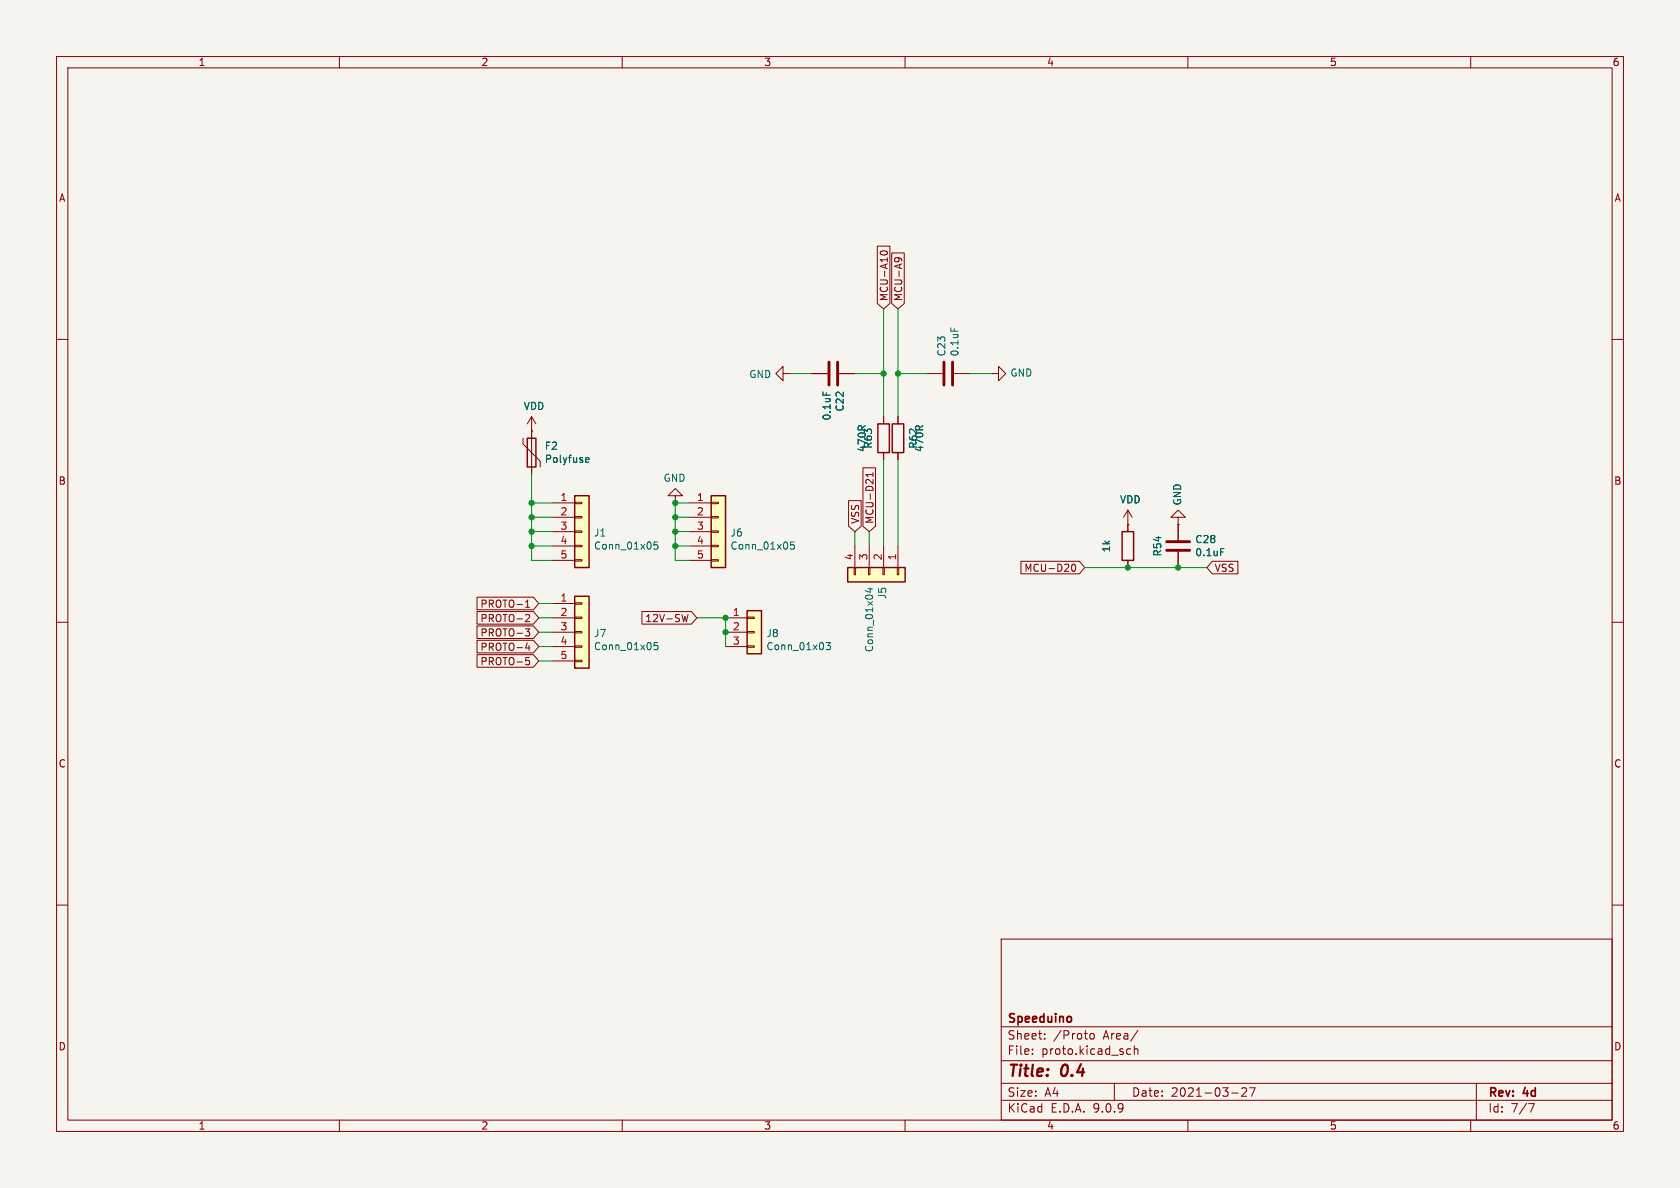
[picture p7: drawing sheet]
(kicad_sch
 (version 20250114)
 (generator "eeschema")
 (generator_version "9.0")
 (paper "A4")
 (title_block
  (title "0.4")
  (date "2021-03-27")
  (rev "4d")
  (company "Speeduino"))
 (lib_symbols
  (symbol "Connector_Generic:Conn_01x03"
   (pin_names
    (offset 1.016) (hide yes)) (exclude_from_sim no) (in_bom yes) (on_board yes)
   (property "Reference" "J" (at 0 5.08 0) (effects (font (size 1.27 1.27))))
   (property "Value" "Conn_01x03" (at 0 -5.08 0) (effects (font (size 1.27 1.27))))
   (property "Footprint" "" (at 0 0 0) (effects (font (size 1.27 1.27)) (hide yes)))
   (property "Datasheet" "~" (at 0 0 0) (effects (font (size 1.27 1.27)) (hide yes)))
   (property "Description" "Generic connector, single row, 01x03, script generated (kicad-library-utils/schlib/autogen/connector/)" (at 0 0 0) (effects (font (size 1.27 1.27)) (hide yes)))
   (symbol "Conn_01x03_1_1"
    (rectangle (start -1.27 3.81) (end 1.27 -3.81) (stroke (width 0.254) (type default)) (fill (type background)))
    (rectangle (start -1.27 2.667) (end 0 2.413) (stroke (width 0.1524) (type default)) (fill (type none)))
    (rectangle (start -1.27 0.127) (end 0 -0.127) (stroke (width 0.1524) (type default)) (fill (type none)))
    (rectangle (start -1.27 -2.413) (end 0 -2.667) (stroke (width 0.1524) (type default)) (fill (type none)))
    (pin passive line (at -5.08 2.54 0) (length 3.81) (name "Pin_1" (effects (font (size 1.27 1.27)))) (number "1" (effects (font (size 1.27 1.27)))))
    (pin passive line (at -5.08 0 0) (length 3.81) (name "Pin_2" (effects (font (size 1.27 1.27)))) (number "2" (effects (font (size 1.27 1.27)))))
    (pin passive line (at -5.08 -2.54 0) (length 3.81) (name "Pin_3" (effects (font (size 1.27 1.27)))) (number "3" (effects (font (size 1.27 1.27))))))
   (embedded_fonts no))
  (symbol "Connector_Generic:Conn_01x04"
   (pin_names
    (offset 1.016) (hide yes)) (exclude_from_sim no) (in_bom yes) (on_board yes)
   (property "Reference" "J" (at 0 5.08 0) (effects (font (size 1.27 1.27))))
   (property "Value" "Conn_01x04" (at 0 -7.62 0) (effects (font (size 1.27 1.27))))
   (property "Footprint" "" (at 0 0 0) (effects (font (size 1.27 1.27)) (hide yes)))
   (property "Datasheet" "~" (at 0 0 0) (effects (font (size 1.27 1.27)) (hide yes)))
   (property "Description" "Generic connector, single row, 01x04, script generated (kicad-library-utils/schlib/autogen/connector/)" (at 0 0 0) (effects (font (size 1.27 1.27)) (hide yes)))
   (symbol "Conn_01x04_1_1"
    (rectangle (start -1.27 3.81) (end 1.27 -6.35) (stroke (width 0.254) (type default)) (fill (type background)))
    (rectangle (start -1.27 2.667) (end 0 2.413) (stroke (width 0.1524) (type default)) (fill (type none)))
    (rectangle (start -1.27 0.127) (end 0 -0.127) (stroke (width 0.1524) (type default)) (fill (type none)))
    (rectangle (start -1.27 -2.413) (end 0 -2.667) (stroke (width 0.1524) (type default)) (fill (type none)))
    (rectangle (start -1.27 -4.953) (end 0 -5.207) (stroke (width 0.1524) (type default)) (fill (type none)))
    (pin passive line (at -5.08 2.54 0) (length 3.81) (name "Pin_1" (effects (font (size 1.27 1.27)))) (number "1" (effects (font (size 1.27 1.27)))))
    (pin passive line (at -5.08 0 0) (length 3.81) (name "Pin_2" (effects (font (size 1.27 1.27)))) (number "2" (effects (font (size 1.27 1.27)))))
    (pin passive line (at -5.08 -2.54 0) (length 3.81) (name "Pin_3" (effects (font (size 1.27 1.27)))) (number "3" (effects (font (size 1.27 1.27)))))
    (pin passive line (at -5.08 -5.08 0) (length 3.81) (name "Pin_4" (effects (font (size 1.27 1.27)))) (number "4" (effects (font (size 1.27 1.27))))))
   (embedded_fonts no))
  (symbol "Connector_Generic:Conn_01x05"
   (pin_names
    (offset 1.016) (hide yes)) (exclude_from_sim no) (in_bom yes) (on_board yes)
   (property "Reference" "J" (at 0 7.62 0) (effects (font (size 1.27 1.27))))
   (property "Value" "Conn_01x05" (at 0 -7.62 0) (effects (font (size 1.27 1.27))))
   (property "Footprint" "" (at 0 0 0) (effects (font (size 1.27 1.27)) (hide yes)))
   (property "Datasheet" "~" (at 0 0 0) (effects (font (size 1.27 1.27)) (hide yes)))
   (property "Description" "Generic connector, single row, 01x05, script generated (kicad-library-utils/schlib/autogen/connector/)" (at 0 0 0) (effects (font (size 1.27 1.27)) (hide yes)))
   (symbol "Conn_01x05_1_1"
    (rectangle (start -1.27 6.35) (end 1.27 -6.35) (stroke (width 0.254) (type default)) (fill (type background)))
    (rectangle (start -1.27 5.207) (end 0 4.953) (stroke (width 0.1524) (type default)) (fill (type none)))
    (rectangle (start -1.27 2.667) (end 0 2.413) (stroke (width 0.1524) (type default)) (fill (type none)))
    (rectangle (start -1.27 0.127) (end 0 -0.127) (stroke (width 0.1524) (type default)) (fill (type none)))
    (rectangle (start -1.27 -2.413) (end 0 -2.667) (stroke (width 0.1524) (type default)) (fill (type none)))
    (rectangle (start -1.27 -4.953) (end 0 -5.207) (stroke (width 0.1524) (type default)) (fill (type none)))
    (pin passive line (at -5.08 5.08 0) (length 3.81) (name "Pin_1" (effects (font (size 1.27 1.27)))) (number "1" (effects (font (size 1.27 1.27)))))
    (pin passive line (at -5.08 2.54 0) (length 3.81) (name "Pin_2" (effects (font (size 1.27 1.27)))) (number "2" (effects (font (size 1.27 1.27)))))
    (pin passive line (at -5.08 0 0) (length 3.81) (name "Pin_3" (effects (font (size 1.27 1.27)))) (number "3" (effects (font (size 1.27 1.27)))))
    (pin passive line (at -5.08 -2.54 0) (length 3.81) (name "Pin_4" (effects (font (size 1.27 1.27)))) (number "4" (effects (font (size 1.27 1.27)))))
    (pin passive line (at -5.08 -5.08 0) (length 3.81) (name "Pin_5" (effects (font (size 1.27 1.27)))) (number "5" (effects (font (size 1.27 1.27))))))
   (embedded_fonts no))
  (symbol "Device:C"
   (pin_numbers (hide yes))
   (pin_names
    (offset 0.254)) (exclude_from_sim no) (in_bom yes) (on_board yes)
   (property "Reference" "C" (at 0.635 2.54 0) (effects (font (size 1.27 1.27)) (justify left)))
   (property "Value" "C" (at 0.635 -2.54 0) (effects (font (size 1.27 1.27)) (justify left)))
   (property "Footprint" "" (at 0.9652 -3.81 0) (effects (font (size 1.27 1.27)) (hide yes)))
   (property "Datasheet" "~" (at 0 0 0) (effects (font (size 1.27 1.27)) (hide yes)))
   (property "Description" "Unpolarized capacitor" (at 0 0 0) (effects (font (size 1.27 1.27)) (hide yes)))
   (symbol "C_0_1"
    (polyline (pts (xy -2.032 0.762) (xy 2.032 0.762)) (stroke (width 0.508) (type default)) (fill (type none)))
    (polyline (pts (xy -2.032 -0.762) (xy 2.032 -0.762)) (stroke (width 0.508) (type default)) (fill (type none))))
   (symbol "C_1_1"
    (pin passive line (at 0 3.81 270) (length 2.794) (name "~" (effects (font (size 1.27 1.27)))) (number "1" (effects (font (size 1.27 1.27)))))
    (pin passive line (at 0 -3.81 90) (length 2.794) (name "~" (effects (font (size 1.27 1.27)))) (number "2" (effects (font (size 1.27 1.27))))))
   (embedded_fonts no))
  (symbol "Device:Polyfuse"
   (pin_numbers (hide yes))
   (pin_names
    (offset 0)) (exclude_from_sim no) (in_bom yes) (on_board yes)
   (property "Reference" "F" (at -2.54 0 90) (effects (font (size 1.27 1.27))))
   (property "Value" "Polyfuse" (at 2.54 0 90) (effects (font (size 1.27 1.27))))
   (property "Footprint" "" (at 1.27 -5.08 0) (effects (font (size 1.27 1.27)) (justify left) (hide yes)))
   (property "Datasheet" "~" (at 0 0 0) (effects (font (size 1.27 1.27)) (hide yes)))
   (property "Description" "Resettable fuse, polymeric positive temperature coefficient" (at 0 0 0) (effects (font (size 1.27 1.27)) (hide yes)))
   (symbol "Polyfuse_0_1"
    (polyline (pts (xy -1.524 2.54) (xy -1.524 1.524) (xy 1.524 -1.524) (xy 1.524 -2.54)) (stroke (width 0) (type default)) (fill (type none)))
    (rectangle (start -0.762 2.54) (end 0.762 -2.54) (stroke (width 0.254) (type default)) (fill (type none)))
    (polyline (pts (xy 0 2.54) (xy 0 -2.54)) (stroke (width 0) (type default)) (fill (type none))))
   (symbol "Polyfuse_1_1"
    (pin passive line (at 0 3.81 270) (length 1.27) (name "~" (effects (font (size 1.27 1.27)))) (number "1" (effects (font (size 1.27 1.27)))))
    (pin passive line (at 0 -3.81 90) (length 1.27) (name "~" (effects (font (size 1.27 1.27)))) (number "2" (effects (font (size 1.27 1.27))))))
   (embedded_fonts no))
  (symbol "Device:R"
   (pin_numbers (hide yes))
   (pin_names
    (offset 0)) (exclude_from_sim no) (in_bom yes) (on_board yes)
   (property "Reference" "R" (at 2.032 0 90) (effects (font (size 1.27 1.27))))
   (property "Value" "R" (at 0 0 90) (effects (font (size 1.27 1.27))))
   (property "Footprint" "" (at -1.778 0 90) (effects (font (size 1.27 1.27)) (hide yes)))
   (property "Datasheet" "~" (at 0 0 0) (effects (font (size 1.27 1.27)) (hide yes)))
   (property "Description" "Resistor" (at 0 0 0) (effects (font (size 1.27 1.27)) (hide yes)))
   (symbol "R_0_1"
    (rectangle (start -1.016 -2.54) (end 1.016 2.54) (stroke (width 0.254) (type default)) (fill (type none))))
   (symbol "R_1_1"
    (pin passive line (at 0 3.81 270) (length 1.27) (name "~" (effects (font (size 1.27 1.27)))) (number "1" (effects (font (size 1.27 1.27)))))
    (pin passive line (at 0 -3.81 90) (length 1.27) (name "~" (effects (font (size 1.27 1.27)))) (number "2" (effects (font (size 1.27 1.27))))))
   (embedded_fonts no))
  (symbol "power:GND"
   (power)
   (pin_numbers (hide yes))
   (pin_names
    (offset 0) (hide yes)) (exclude_from_sim no) (in_bom yes) (on_board yes)
   (property "Reference" "#PWR" (at 0 -6.35 0) (effects (font (size 1.27 1.27)) (hide yes)))
   (property "Value" "GND" (at 0 -3.81 0) (effects (font (size 1.27 1.27))))
   (property "Footprint" "" (at 0 0 0) (effects (font (size 1.27 1.27)) (hide yes)))
   (property "Datasheet" "" (at 0 0 0) (effects (font (size 1.27 1.27)) (hide yes)))
   (property "Description" "Power symbol creates a global label with name \"GND\" , ground" (at 0 0 0) (effects (font (size 1.27 1.27)) (hide yes)))
   (symbol "GND_0_1"
    (polyline (pts (xy 0 0) (xy 0 -1.27) (xy 1.27 -1.27) (xy 0 -2.54) (xy -1.27 -1.27) (xy 0 -1.27)) (stroke (width 0) (type default)) (fill (type none))))
   (symbol "GND_1_1"
    (pin power_in line (at 0 0 270) (length 0) (name "~" (effects (font (size 1.27 1.27)))) (number "1" (effects (font (size 1.27 1.27))))))
   (embedded_fonts no))
  (symbol "power:VDD"
   (power)
   (pin_numbers (hide yes))
   (pin_names
    (offset 0) (hide yes)) (exclude_from_sim no) (in_bom yes) (on_board yes)
   (property "Reference" "#PWR" (at 0 -3.81 0) (effects (font (size 1.27 1.27)) (hide yes)))
   (property "Value" "VDD" (at 0 3.556 0) (effects (font (size 1.27 1.27))))
   (property "Footprint" "" (at 0 0 0) (effects (font (size 1.27 1.27)) (hide yes)))
   (property "Datasheet" "" (at 0 0 0) (effects (font (size 1.27 1.27)) (hide yes)))
   (property "Description" "Power symbol creates a global label with name \"VDD\"" (at 0 0 0) (effects (font (size 1.27 1.27)) (hide yes)))
   (symbol "VDD_0_1"
    (polyline (pts (xy -0.762 1.27) (xy 0 2.54)) (stroke (width 0) (type default)) (fill (type none)))
    (polyline (pts (xy 0 2.54) (xy 0.762 1.27)) (stroke (width 0) (type default)) (fill (type none)))
    (polyline (pts (xy 0 0) (xy 0 2.54)) (stroke (width 0) (type default)) (fill (type none))))
   (symbol "VDD_1_1"
    (pin power_in line (at 0 0 90) (length 0) (name "~" (effects (font (size 1.27 1.27)))) (number "1" (effects (font (size 1.27 1.27))))))
   (embedded_fonts no)))
 (junction
  (at 119.38 91.44)
  (diameter 0)
  (color 0 0 0 0))
 (junction
  (at 93.98 96.52)
  (diameter 0)
  (color 0 0 0 0))
 (junction
  (at 119.38 93.98)
  (diameter 0)
  (color 0 0 0 0))
 (junction
  (at 128.27 111.76)
  (diameter 0)
  (color 0 0 0 0))
 (junction
  (at 119.38 96.52)
  (diameter 0)
  (color 0 0 0 0))
 (junction
  (at 93.98 93.98)
  (diameter 0)
  (color 0 0 0 0))
 (junction
  (at 93.98 91.44)
  (diameter 0)
  (color 0 0 0 0))
 (junction
  (at 208.28 100.33)
  (diameter 0)
  (color 0 0 0 0))
 (junction
  (at 199.39 100.33)
  (diameter 0)
  (color 0 0 0 0))
 (junction
  (at 158.75 66.04)
  (diameter 0)
  (color 0 0 0 0))
 (junction
  (at 128.27 109.22)
  (diameter 0)
  (color 0 0 0 0))
 (junction
  (at 119.38 88.9)
  (diameter 0)
  (color 0 0 0 0))
 (junction
  (at 156.21 66.04)
  (diameter 0)
  (color 0 0 0 0))
 (junction
  (at 93.98 88.9)
  (diameter 0)
  (color 0 0 0 0))
 (wire
  (pts (xy 119.38 88.9) (xy 119.38 91.44))
  (stroke (width 0) (type default)))
 (wire
  (pts (xy 93.98 83.82) (xy 93.98 88.9))
  (stroke (width 0) (type default)))
 (wire
  (pts (xy 171.45 66.04) (xy 175.26 66.04))
  (stroke (width 0) (type default)))
 (wire
  (pts (xy 199.39 100.33) (xy 191.77 100.33))
  (stroke (width 0) (type default)))
 (wire
  (pts (xy 119.38 99.06) (xy 121.92 99.06))
  (stroke (width 0) (type default)))
 (wire
  (pts (xy 128.27 111.76) (xy 128.27 114.3))
  (stroke (width 0) (type default)))
 (wire
  (pts (xy 95.25 116.84) (xy 97.79 116.84))
  (stroke (width 0) (type default)))
 (wire
  (pts (xy 158.75 54.61) (xy 158.75 66.04))
  (stroke (width 0) (type default)))
 (wire
  (pts (xy 119.38 93.98) (xy 121.92 93.98))
  (stroke (width 0) (type default)))
 (wire
  (pts (xy 119.38 93.98) (xy 119.38 96.52))
  (stroke (width 0) (type default)))
 (wire
  (pts (xy 119.38 88.9) (xy 121.92 88.9))
  (stroke (width 0) (type default)))
 (wire
  (pts (xy 93.98 96.52) (xy 93.98 99.06))
  (stroke (width 0) (type default)))
 (wire
  (pts (xy 97.79 96.52) (xy 93.98 96.52))
  (stroke (width 0) (type default)))
 (wire
  (pts (xy 143.51 66.04) (xy 139.7 66.04))
  (stroke (width 0) (type default)))
 (wire
  (pts (xy 163.83 66.04) (xy 158.75 66.04))
  (stroke (width 0) (type default)))
 (wire
  (pts (xy 153.67 93.98) (xy 153.67 96.52))
  (stroke (width 0) (type default)))
 (wire
  (pts (xy 93.98 93.98) (xy 97.79 93.98))
  (stroke (width 0) (type default)))
 (wire
  (pts (xy 119.38 96.52) (xy 121.92 96.52))
  (stroke (width 0) (type default)))
 (wire
  (pts (xy 93.98 91.44) (xy 93.98 93.98))
  (stroke (width 0) (type default)))
 (wire
  (pts (xy 97.79 114.3) (xy 95.25 114.3))
  (stroke (width 0) (type default)))
 (wire
  (pts (xy 119.38 96.52) (xy 119.38 99.06))
  (stroke (width 0) (type default)))
 (wire
  (pts (xy 156.21 81.28) (xy 156.21 96.52))
  (stroke (width 0) (type default)))
 (wire
  (pts (xy 156.21 54.61) (xy 156.21 66.04))
  (stroke (width 0) (type default)))
 (wire
  (pts (xy 213.36 100.33) (xy 208.28 100.33))
  (stroke (width 0) (type default)))
 (wire
  (pts (xy 93.98 96.52) (xy 93.98 93.98))
  (stroke (width 0) (type default)))
 (wire
  (pts (xy 151.13 93.98) (xy 151.13 96.52))
  (stroke (width 0) (type default)))
 (wire
  (pts (xy 97.79 91.44) (xy 93.98 91.44))
  (stroke (width 0) (type default)))
 (wire
  (pts (xy 97.79 99.06) (xy 93.98 99.06))
  (stroke (width 0) (type default)))
 (wire
  (pts (xy 95.25 111.76) (xy 97.79 111.76))
  (stroke (width 0) (type default)))
 (wire
  (pts (xy 93.98 88.9) (xy 93.98 91.44))
  (stroke (width 0) (type default)))
 (wire
  (pts (xy 208.28 100.33) (xy 199.39 100.33))
  (stroke (width 0) (type default)))
 (wire
  (pts (xy 151.13 66.04) (xy 156.21 66.04))
  (stroke (width 0) (type default)))
 (wire
  (pts (xy 119.38 91.44) (xy 119.38 93.98))
  (stroke (width 0) (type default)))
 (wire
  (pts (xy 119.38 91.44) (xy 121.92 91.44))
  (stroke (width 0) (type default)))
 (wire
  (pts (xy 97.79 109.22) (xy 95.25 109.22))
  (stroke (width 0) (type default)))
 (wire
  (pts (xy 128.27 109.22) (xy 128.27 111.76))
  (stroke (width 0) (type default)))
 (wire
  (pts (xy 156.21 66.04) (xy 156.21 73.66))
  (stroke (width 0) (type default)))
 (wire
  (pts (xy 158.75 66.04) (xy 158.75 73.66))
  (stroke (width 0) (type default)))
 (wire
  (pts (xy 158.75 81.28) (xy 158.75 96.52))
  (stroke (width 0) (type default)))
 (wire
  (pts (xy 97.79 88.9) (xy 93.98 88.9))
  (stroke (width 0) (type default)))
 (wire
  (pts (xy 123.19 109.22) (xy 128.27 109.22))
  (stroke (width 0) (type default)))
 (wire
  (pts (xy 95.25 106.68) (xy 97.79 106.68))
  (stroke (width 0) (type default)))
 (global_label "PROTO-3"
  (shape input)
  (at 95.25 111.76 180)
  (effects (font (size 1.27 1.27)) (justify right))
  (property "Intersheetrefs" "${INTERSHEET_REFS}" (at 95.25 111.76 0) (effects (font (size 1.27 1.27)) (hide yes))))
 (global_label "MCU-D21"
  (shape input)
  (at 153.67 93.98 90)
  (effects (font (size 1.27 1.27)) (justify left))
  (property "Intersheetrefs" "${INTERSHEET_REFS}" (at 153.67 93.98 0) (effects (font (size 1.27 1.27)) (hide yes))))
 (global_label "VSS"
  (shape input)
  (at 151.13 93.98 90)
  (effects (font (size 1.27 1.27)) (justify left))
  (property "Intersheetrefs" "${INTERSHEET_REFS}" (at 151.13 93.98 0) (effects (font (size 1.27 1.27)) (hide yes))))
 (global_label "PROTO-5"
  (shape input)
  (at 95.25 116.84 180)
  (effects (font (size 1.27 1.27)) (justify right))
  (property "Intersheetrefs" "${INTERSHEET_REFS}" (at 95.25 116.84 0) (effects (font (size 1.27 1.27)) (hide yes))))
 (global_label "PROTO-1"
  (shape input)
  (at 95.25 106.68 180)
  (effects (font (size 1.27 1.27)) (justify right))
  (property "Intersheetrefs" "${INTERSHEET_REFS}" (at 95.25 106.68 0) (effects (font (size 1.27 1.27)) (hide yes))))
 (global_label "VSS"
  (shape input)
  (at 213.36 100.33 0)
  (effects (font (size 1.27 1.27)) (justify left))
  (property "Intersheetrefs" "${INTERSHEET_REFS}" (at 213.36 100.33 0) (effects (font (size 1.27 1.27)) (hide yes))))
 (global_label "12V-SW"
  (shape input)
  (at 123.19 109.22 180)
  (effects (font (size 1.27 1.27)) (justify right))
  (property "Intersheetrefs" "${INTERSHEET_REFS}" (at 123.19 109.22 0) (effects (font (size 1.27 1.27)) (hide yes))))
 (global_label "MCU-A10"
  (shape input)
  (at 156.21 54.61 90)
  (effects (font (size 1.27 1.27)) (justify left))
  (property "Intersheetrefs" "${INTERSHEET_REFS}" (at 156.21 54.61 0) (effects (font (size 1.27 1.27)) (hide yes))))
 (global_label "PROTO-2"
  (shape input)
  (at 95.25 109.22 180)
  (effects (font (size 1.27 1.27)) (justify right))
  (property "Intersheetrefs" "${INTERSHEET_REFS}" (at 95.25 109.22 0) (effects (font (size 1.27 1.27)) (hide yes))))
 (global_label "MCU-D20"
  (shape input)
  (at 191.77 100.33 180)
  (effects (font (size 1.27 1.27)) (justify right))
  (property "Intersheetrefs" "${INTERSHEET_REFS}" (at 191.77 100.33 0) (effects (font (size 1.27 1.27)) (hide yes))))
 (global_label "MCU-A9"
  (shape input)
  (at 158.75 54.61 90)
  (effects (font (size 1.27 1.27)) (justify left))
  (property "Intersheetrefs" "${INTERSHEET_REFS}" (at 158.75 54.61 0) (effects (font (size 1.27 1.27)) (hide yes))))
 (global_label "PROTO-4"
  (shape input)
  (at 95.25 114.3 180)
  (effects (font (size 1.27 1.27)) (justify right))
  (property "Intersheetrefs" "${INTERSHEET_REFS}" (at 95.25 114.3 0) (effects (font (size 1.27 1.27)) (hide yes))))
 (symbol
  (lib_id "Connector_Generic:Conn_01x05")
  (at 102.87 93.98 0)
  (unit 1)
  (exclude_from_sim no)
  (in_bom yes)
  (on_board yes)
  (dnp no)
  (property "Reference" "J1" (at 104.902 94.1832 0) (effects (font (size 1.27 1.27)) (justify left)))
  (property "Value" "Conn_01x05" (at 104.902 96.4946 0) (effects (font (size 1.27 1.27)) (justify left)))
  (property "Footprint" "Connector_PinHeader_2.54mm:PinHeader_1x05_P2.54mm_Vertical" (at 102.87 93.98 0) (effects (font (size 1.27 1.27)) (hide yes)))
  (property "Datasheet" "~" (at 102.87 93.98 0) (effects (font (size 1.27 1.27)) (hide yes)))
  (property "Description" "" (at 102.87 93.98 0) (effects (font (size 1.27 1.27))))
  (pin "1")
  (pin "2")
  (pin "3")
  (pin "4")
  (pin "5")
  (instances (project "v0.4.4d" (path "" (reference "J1") (unit 1)))))
 (symbol
  (lib_id "Connector_Generic:Conn_01x05")
  (at 127 93.98 0)
  (unit 1)
  (exclude_from_sim no)
  (in_bom yes)
  (on_board yes)
  (dnp no)
  (property "Reference" "J6" (at 129.032 94.1832 0) (effects (font (size 1.27 1.27)) (justify left)))
  (property "Value" "Conn_01x05" (at 129.032 96.4946 0) (effects (font (size 1.27 1.27)) (justify left)))
  (property "Footprint" "Connector_PinHeader_2.54mm:PinHeader_1x05_P2.54mm_Vertical" (at 127 93.98 0) (effects (font (size 1.27 1.27)) (hide yes)))
  (property "Datasheet" "~" (at 127 93.98 0) (effects (font (size 1.27 1.27)) (hide yes)))
  (property "Description" "" (at 127 93.98 0) (effects (font (size 1.27 1.27))))
  (pin "1")
  (pin "2")
  (pin "3")
  (pin "4")
  (pin "5")
  (instances (project "v0.4.4d" (path "" (reference "J6") (unit 1)))))
 (symbol
  (lib_id "power:GND")
  (at 119.38 88.9 180)
  (unit 1)
  (exclude_from_sim no)
  (in_bom yes)
  (on_board yes)
  (dnp no)
  (property "Reference" "#PWR072" (at 119.38 82.55 0) (effects (font (size 1.27 1.27)) (hide yes)))
  (property "Value" "GND" (at 119.253 84.5058 0) (effects (font (size 1.27 1.27))))
  (property "Footprint" "" (at 119.38 88.9 0) (effects (font (size 1.27 1.27)) (hide yes)))
  (property "Datasheet" "" (at 119.38 88.9 0) (effects (font (size 1.27 1.27)) (hide yes)))
  (property "Description" "" (at 119.38 88.9 0) (effects (font (size 1.27 1.27))))
  (pin "1")
  (instances (project "v0.4.4d" (path "" (reference "#PWR072") (unit 1)))))
 (symbol
  (lib_id "Connector_Generic:Conn_01x04")
  (at 156.21 101.6 270)
  (unit 1)
  (exclude_from_sim no)
  (in_bom yes)
  (on_board yes)
  (dnp no)
  (property "Reference" "J5" (at 156.0068 103.632 0) (effects (font (size 1.27 1.27)) (justify left)))
  (property "Value" "Conn_01x04" (at 153.6954 103.632 0) (effects (font (size 1.27 1.27)) (justify left)))
  (property "Footprint" "Connector_PinHeader_2.54mm:PinHeader_1x04_P2.54mm_Vertical" (at 156.21 101.6 0) (effects (font (size 1.27 1.27)) (hide yes)))
  (property "Datasheet" "~" (at 156.21 101.6 0) (effects (font (size 1.27 1.27)) (hide yes)))
  (property "Description" "" (at 156.21 101.6 0) (effects (font (size 1.27 1.27))))
  (pin "1")
  (pin "2")
  (pin "3")
  (pin "4")
  (instances (project "v0.4.4d" (path "" (reference "J5") (unit 1)))))
 (symbol
  (lib_id "Device:R")
  (at 158.75 77.47 0)
  (unit 1)
  (exclude_from_sim no)
  (in_bom yes)
  (on_board yes)
  (dnp no)
  (property "Reference" "R63" (at 153.4922 77.47 90) (effects (font (size 1.27 1.27))))
  (property "Value" "470R" (at 162.56 77.47 90) (effects (font (size 1.27 1.27))))
  (property "Footprint" "Resistor_SMD:R_0805_2012Metric" (at 156.972 77.47 90) (effects (font (size 1.27 1.27)) (hide yes)))
  (property "Datasheet" "~" (at 158.75 77.47 0) (effects (font (size 1.27 1.27)) (hide yes)))
  (property "Description" "" (at 158.75 77.47 0) (effects (font (size 1.27 1.27))))
  (property "Manufacturer_Name" "Panasonic" (at 0 154.94 0) (effects (font (size 1.27 1.27)) (hide yes)))
  (property "Manufacturer_Part_Number" "ERJ-6ENF4700V" (at 0 154.94 0) (effects (font (size 1.27 1.27)) (hide yes)))
  (property "URL" "https://www.digikey.com/product-detail/en/panasonic-electronic-components/ERJ-6ENF4700V/P470CCT-ND/1746871" (at 0 154.94 0) (effects (font (size 1.27 1.27)) (hide yes)))
  (property "Digikey Part Number" "P470CCT-ND" (at 0 154.94 0) (effects (font (size 1.27 1.27)) (hide yes)))
  (pin "1")
  (pin "2")
  (instances (project "v0.4.4d" (path "" (reference "R?") (unit 1)) (path "" (reference "R63") (unit 1)))))
 (symbol
  (lib_id "Device:C")
  (at 167.64 66.04 90)
  (unit 1)
  (exclude_from_sim no)
  (in_bom yes)
  (on_board yes)
  (dnp no)
  (property "Reference" "C23" (at 166.4716 63.119 0) (effects (font (size 1.27 1.27)) (justify left)))
  (property "Value" "0.1uF" (at 168.783 63.119 0) (effects (font (size 1.27 1.27)) (justify left)))
  (property "Footprint" "Capacitor_SMD:C_0805_2012Metric" (at 171.45 65.0748 0) (effects (font (size 1.27 1.27)) (hide yes)))
  (property "Datasheet" "~" (at 167.64 66.04 0) (effects (font (size 1.27 1.27)) (hide yes)))
  (property "Description" "" (at 167.64 66.04 0) (effects (font (size 1.27 1.27))))
  (property "Digikey Part Number" "311-1140-1-ND" (at 233.68 233.68 0) (effects (font (size 1.27 1.27)) (hide yes)))
  (property "Manufacturer_Name" "Yageo" (at 233.68 233.68 0) (effects (font (size 1.27 1.27)) (hide yes)))
  (property "Manufacturer_Part_Number" "CC0805KRX7R9BB104" (at 233.68 233.68 0) (effects (font (size 1.27 1.27)) (hide yes)))
  (property "URL" "https://www.digikey.com.au/product-detail/en/yageo/CC0805KRX7R9BB104/311-1140-1-ND/303050" (at 233.68 233.68 0) (effects (font (size 1.27 1.27)) (hide yes)))
  (pin "1")
  (pin "2")
  (instances (project "v0.4.4d" (path "" (reference "C?") (unit 1)) (path "" (reference "C23") (unit 1)))))
 (symbol
  (lib_id "Device:R")
  (at 156.21 77.47 180)
  (unit 1)
  (exclude_from_sim no)
  (in_bom yes)
  (on_board yes)
  (dnp no)
  (property "Reference" "R62" (at 161.4678 77.47 90) (effects (font (size 1.27 1.27))))
  (property "Value" "470R" (at 152.4 77.47 90) (effects (font (size 1.27 1.27))))
  (property "Footprint" "Resistor_SMD:R_0805_2012Metric" (at 157.988 77.47 90) (effects (font (size 1.27 1.27)) (hide yes)))
  (property "Datasheet" "~" (at 156.21 77.47 0) (effects (font (size 1.27 1.27)) (hide yes)))
  (property "Description" "" (at 156.21 77.47 0) (effects (font (size 1.27 1.27))))
  (property "Manufacturer_Name" "Panasonic" (at 312.42 0 0) (effects (font (size 1.27 1.27)) (hide yes)))
  (property "Manufacturer_Part_Number" "ERJ-6ENF4700V" (at 312.42 0 0) (effects (font (size 1.27 1.27)) (hide yes)))
  (property "URL" "https://www.digikey.com/product-detail/en/panasonic-electronic-components/ERJ-6ENF4700V/P470CCT-ND/1746871" (at 312.42 0 0) (effects (font (size 1.27 1.27)) (hide yes)))
  (property "Digikey Part Number" "P470CCT-ND" (at 312.42 0 0) (effects (font (size 1.27 1.27)) (hide yes)))
  (pin "1")
  (pin "2")
  (instances (project "v0.4.4d" (path "" (reference "R?") (unit 1)) (path "" (reference "R62") (unit 1)))))
 (symbol
  (lib_id "Device:C")
  (at 147.32 66.04 270)
  (unit 1)
  (exclude_from_sim no)
  (in_bom yes)
  (on_board yes)
  (dnp no)
  (property "Reference" "C22" (at 148.4884 68.961 0) (effects (font (size 1.27 1.27)) (justify left)))
  (property "Value" "0.1uF" (at 146.177 68.961 0) (effects (font (size 1.27 1.27)) (justify left)))
  (property "Footprint" "Capacitor_SMD:C_0805_2012Metric" (at 143.51 67.0052 0) (effects (font (size 1.27 1.27)) (hide yes)))
  (property "Datasheet" "~" (at 147.32 66.04 0) (effects (font (size 1.27 1.27)) (hide yes)))
  (property "Description" "" (at 147.32 66.04 0) (effects (font (size 1.27 1.27))))
  (property "Digikey Part Number" "311-1140-1-ND" (at 81.28 -81.28 0) (effects (font (size 1.27 1.27)) (hide yes)))
  (property "Manufacturer_Name" "Yageo" (at 81.28 -81.28 0) (effects (font (size 1.27 1.27)) (hide yes)))
  (property "Manufacturer_Part_Number" "CC0805KRX7R9BB104" (at 81.28 -81.28 0) (effects (font (size 1.27 1.27)) (hide yes)))
  (property "URL" "https://www.digikey.com.au/product-detail/en/yageo/CC0805KRX7R9BB104/311-1140-1-ND/303050" (at 81.28 -81.28 0) (effects (font (size 1.27 1.27)) (hide yes)))
  (pin "1")
  (pin "2")
  (instances (project "v0.4.4d" (path "" (reference "C?") (unit 1)) (path "" (reference "C22") (unit 1)))))
 (symbol
  (lib_id "power:GND")
  (at 139.7 66.04 270)
  (unit 1)
  (exclude_from_sim no)
  (in_bom yes)
  (on_board yes)
  (dnp no)
  (property "Reference" "#PWR073" (at 133.35 66.04 0) (effects (font (size 1.27 1.27)) (hide yes)))
  (property "Value" "GND" (at 136.4488 66.167 90) (effects (font (size 1.27 1.27)) (justify right)))
  (property "Footprint" "" (at 139.7 66.04 0) (effects (font (size 1.27 1.27)) (hide yes)))
  (property "Datasheet" "" (at 139.7 66.04 0) (effects (font (size 1.27 1.27)) (hide yes)))
  (property "Description" "" (at 139.7 66.04 0) (effects (font (size 1.27 1.27))))
  (pin "1")
  (instances (project "v0.4.4d" (path "" (reference "#PWR073") (unit 1)))))
 (symbol
  (lib_id "power:GND")
  (at 175.26 66.04 90)
  (unit 1)
  (exclude_from_sim no)
  (in_bom yes)
  (on_board yes)
  (dnp no)
  (property "Reference" "#PWR074" (at 181.61 66.04 0) (effects (font (size 1.27 1.27)) (hide yes)))
  (property "Value" "GND" (at 178.5112 65.913 90) (effects (font (size 1.27 1.27)) (justify right)))
  (property "Footprint" "" (at 175.26 66.04 0) (effects (font (size 1.27 1.27)) (hide yes)))
  (property "Datasheet" "" (at 175.26 66.04 0) (effects (font (size 1.27 1.27)) (hide yes)))
  (property "Description" "" (at 175.26 66.04 0) (effects (font (size 1.27 1.27))))
  (pin "1")
  (instances (project "v0.4.4d" (path "" (reference "#PWR074") (unit 1)))))
 (symbol
  (lib_id "Connector_Generic:Conn_01x05")
  (at 102.87 111.76 0)
  (unit 1)
  (exclude_from_sim no)
  (in_bom yes)
  (on_board yes)
  (dnp no)
  (property "Reference" "J7" (at 104.902 111.9632 0) (effects (font (size 1.27 1.27)) (justify left)))
  (property "Value" "Conn_01x05" (at 104.902 114.2746 0) (effects (font (size 1.27 1.27)) (justify left)))
  (property "Footprint" "Connector_PinHeader_2.54mm:PinHeader_1x05_P2.54mm_Vertical" (at 102.87 111.76 0) (effects (font (size 1.27 1.27)) (hide yes)))
  (property "Datasheet" "~" (at 102.87 111.76 0) (effects (font (size 1.27 1.27)) (hide yes)))
  (property "Description" "" (at 102.87 111.76 0) (effects (font (size 1.27 1.27))))
  (pin "1")
  (pin "2")
  (pin "3")
  (pin "4")
  (pin "5")
  (instances (project "v0.4.4d" (path "" (reference "J7") (unit 1)))))
 (symbol
  (lib_id "Connector_Generic:Conn_01x03")
  (at 133.35 111.76 0)
  (unit 1)
  (exclude_from_sim no)
  (in_bom yes)
  (on_board yes)
  (dnp no)
  (property "Reference" "J8" (at 135.382 111.9632 0) (effects (font (size 1.27 1.27)) (justify left)))
  (property "Value" "Conn_01x03" (at 135.382 114.2746 0) (effects (font (size 1.27 1.27)) (justify left)))
  (property "Footprint" "Connector_PinHeader_2.54mm:PinHeader_1x03_P2.54mm_Vertical" (at 133.35 111.76 0) (effects (font (size 1.27 1.27)) (hide yes)))
  (property "Datasheet" "~" (at 133.35 111.76 0) (effects (font (size 1.27 1.27)) (hide yes)))
  (property "Description" "" (at 133.35 111.76 0) (effects (font (size 1.27 1.27))))
  (property "Spice_Primitive" "J" (at 133.35 111.76 0) (effects (font (size 1.27 1.27)) (hide yes)))
  (property "Spice_Model" "Conn_01x03" (at 133.35 111.76 0) (effects (font (size 1.27 1.27)) (hide yes)))
  (property "Spice_Netlist_Enabled" "Y" (at 133.35 111.76 0) (effects (font (size 1.27 1.27)) (hide yes)))
  (pin "1")
  (pin "2")
  (pin "3")
  (instances (project "v0.4.4d" (path "" (reference "J8") (unit 1)))))
 (symbol
  (lib_id "Device:Polyfuse")
  (at 93.98 80.01 0)
  (unit 1)
  (exclude_from_sim no)
  (in_bom yes)
  (on_board yes)
  (dnp no)
  (property "Reference" "F2" (at 96.2152 78.8416 0) (effects (font (size 1.27 1.27)) (justify left)))
  (property "Value" "Polyfuse" (at 96.2152 81.153 0) (effects (font (size 1.27 1.27)) (justify left)))
  (property "Footprint" "Fuse:Fuse_1812_4532Metric" (at 95.25 85.09 0) (effects (font (size 1.27 1.27)) (justify left) (hide yes)))
  (property "Datasheet" "~" (at 93.98 80.01 0) (effects (font (size 1.27 1.27)) (hide yes)))
  (property "Description" "" (at 93.98 80.01 0) (effects (font (size 1.27 1.27))))
  (property "Digikey Part Number" "507-1361-1-ND" (at 0 160.02 0) (effects (font (size 1.27 1.27)) (hide yes)))
  (property "Manufacturer_Name" "Bel Fuse" (at 0 160.02 0) (effects (font (size 1.27 1.27)) (hide yes)))
  (property "Manufacturer_Part_Number" "0ZCC0050FF2C" (at 0 160.02 0) (effects (font (size 1.27 1.27)) (hide yes)))
  (property "URL" "https://www.digikey.com.au/product-detail/en/bel-fuse-inc/0ZCC0050FF2C/507-1361-1-ND/1560228" (at 0 160.02 0) (effects (font (size 1.27 1.27)) (hide yes)))
  (pin "1")
  (pin "2")
  (instances (project "v0.4.4d" (path "" (reference "F2") (unit 1)))))
 (symbol
  (lib_id "power:VDD")
  (at 93.98 76.2 0)
  (unit 1)
  (exclude_from_sim no)
  (in_bom yes)
  (on_board yes)
  (dnp no)
  (property "Reference" "#PWR0120" (at 93.98 80.01 0) (effects (font (size 1.27 1.27)) (hide yes)))
  (property "Value" "VDD" (at 94.4118 71.8058 0) (effects (font (size 1.27 1.27))))
  (property "Footprint" "" (at 93.98 76.2 0) (effects (font (size 1.27 1.27)) (hide yes)))
  (property "Datasheet" "" (at 93.98 76.2 0) (effects (font (size 1.27 1.27)) (hide yes)))
  (property "Description" "" (at 93.98 76.2 0) (effects (font (size 1.27 1.27))))
  (pin "1")
  (instances (project "v0.4.4d" (path "" (reference "#PWR0120") (unit 1)))))
 (symbol
  (lib_id "Device:R")
  (at 199.39 96.52 180)
  (unit 1)
  (exclude_from_sim no)
  (in_bom yes)
  (on_board yes)
  (dnp no)
  (property "Reference" "R54" (at 204.6478 96.52 90) (effects (font (size 1.27 1.27))))
  (property "Value" "1k" (at 195.58 96.52 90) (effects (font (size 1.27 1.27))))
  (property "Footprint" "Resistor_SMD:R_0805_2012Metric" (at 201.168 96.52 90) (effects (font (size 1.27 1.27)) (hide yes)))
  (property "Datasheet" "~" (at 199.39 96.52 0) (effects (font (size 1.27 1.27)) (hide yes)))
  (property "Description" "" (at 199.39 96.52 0) (effects (font (size 1.27 1.27))))
  (property "Manufacturer_Name" "Yageo" (at 355.6 19.05 0) (effects (font (size 1.27 1.27)) (hide yes)))
  (property "Manufacturer_Part_Number" "RC0805FR-071KL" (at 355.6 19.05 0) (effects (font (size 1.27 1.27)) (hide yes)))
  (property "URL" "" (at 355.6 19.05 0) (effects (font (size 1.27 1.27)) (hide yes)))
  (property "Digikey Part Number" "311-1.00KCRCT-ND" (at 355.6 19.05 0) (effects (font (size 1.27 1.27)) (hide yes)))
  (pin "1")
  (pin "2")
  (instances (project "v0.4.4d" (path "" (reference "R?") (unit 1)) (path "" (reference "R54") (unit 1)))))
 (symbol
  (lib_id "Device:C")
  (at 208.28 96.52 0)
  (unit 1)
  (exclude_from_sim no)
  (in_bom yes)
  (on_board yes)
  (dnp no)
  (property "Reference" "C28" (at 211.201 95.3516 0) (effects (font (size 1.27 1.27)) (justify left)))
  (property "Value" "0.1uF" (at 211.201 97.663 0) (effects (font (size 1.27 1.27)) (justify left)))
  (property "Footprint" "Capacitor_SMD:C_0805_2012Metric" (at 209.2452 100.33 0) (effects (font (size 1.27 1.27)) (hide yes)))
  (property "Datasheet" "~" (at 208.28 96.52 0) (effects (font (size 1.27 1.27)) (hide yes)))
  (property "Description" "" (at 208.28 96.52 0) (effects (font (size 1.27 1.27))))
  (property "Digikey Part Number" "311-1140-1-ND" (at 40.64 162.56 0) (effects (font (size 1.27 1.27)) (hide yes)))
  (property "Manufacturer_Name" "Yageo" (at 40.64 162.56 0) (effects (font (size 1.27 1.27)) (hide yes)))
  (property "Manufacturer_Part_Number" "CC0805KRX7R9BB104" (at 40.64 162.56 0) (effects (font (size 1.27 1.27)) (hide yes)))
  (property "URL" "https://www.digikey.com.au/product-detail/en/yageo/CC0805KRX7R9BB104/311-1140-1-ND/303050" (at 40.64 162.56 0) (effects (font (size 1.27 1.27)) (hide yes)))
  (pin "1")
  (pin "2")
  (instances (project "v0.4.4d" (path "" (reference "C?") (unit 1)) (path "" (reference "C28") (unit 1)))))
 (symbol
  (lib_id "power:GND")
  (at 208.28 92.71 180)
  (unit 1)
  (exclude_from_sim no)
  (in_bom yes)
  (on_board yes)
  (dnp no)
  (property "Reference" "#PWR0121" (at 208.28 86.36 0) (effects (font (size 1.27 1.27)) (hide yes)))
  (property "Value" "GND" (at 208.153 89.4588 90) (effects (font (size 1.27 1.27)) (justify right)))
  (property "Footprint" "" (at 208.28 92.71 0) (effects (font (size 1.27 1.27)) (hide yes)))
  (property "Datasheet" "" (at 208.28 92.71 0) (effects (font (size 1.27 1.27)) (hide yes)))
  (property "Description" "" (at 208.28 92.71 0) (effects (font (size 1.27 1.27))))
  (pin "1")
  (instances (project "v0.4.4d" (path "" (reference "#PWR0121") (unit 1)))))
 (symbol
  (lib_id "power:VDD")
  (at 199.39 92.71 0)
  (unit 1)
  (exclude_from_sim no)
  (in_bom yes)
  (on_board yes)
  (dnp no)
  (property "Reference" "#PWR0122" (at 199.39 96.52 0) (effects (font (size 1.27 1.27)) (hide yes)))
  (property "Value" "VDD" (at 199.8218 88.3158 0) (effects (font (size 1.27 1.27))))
  (property "Footprint" "" (at 199.39 92.71 0) (effects (font (size 1.27 1.27)) (hide yes)))
  (property "Datasheet" "" (at 199.39 92.71 0) (effects (font (size 1.27 1.27)) (hide yes)))
  (property "Description" "" (at 199.39 92.71 0) (effects (font (size 1.27 1.27))))
  (pin "1")
  (instances (project "v0.4.4d" (path "" (reference "#PWR0122") (unit 1))))))
